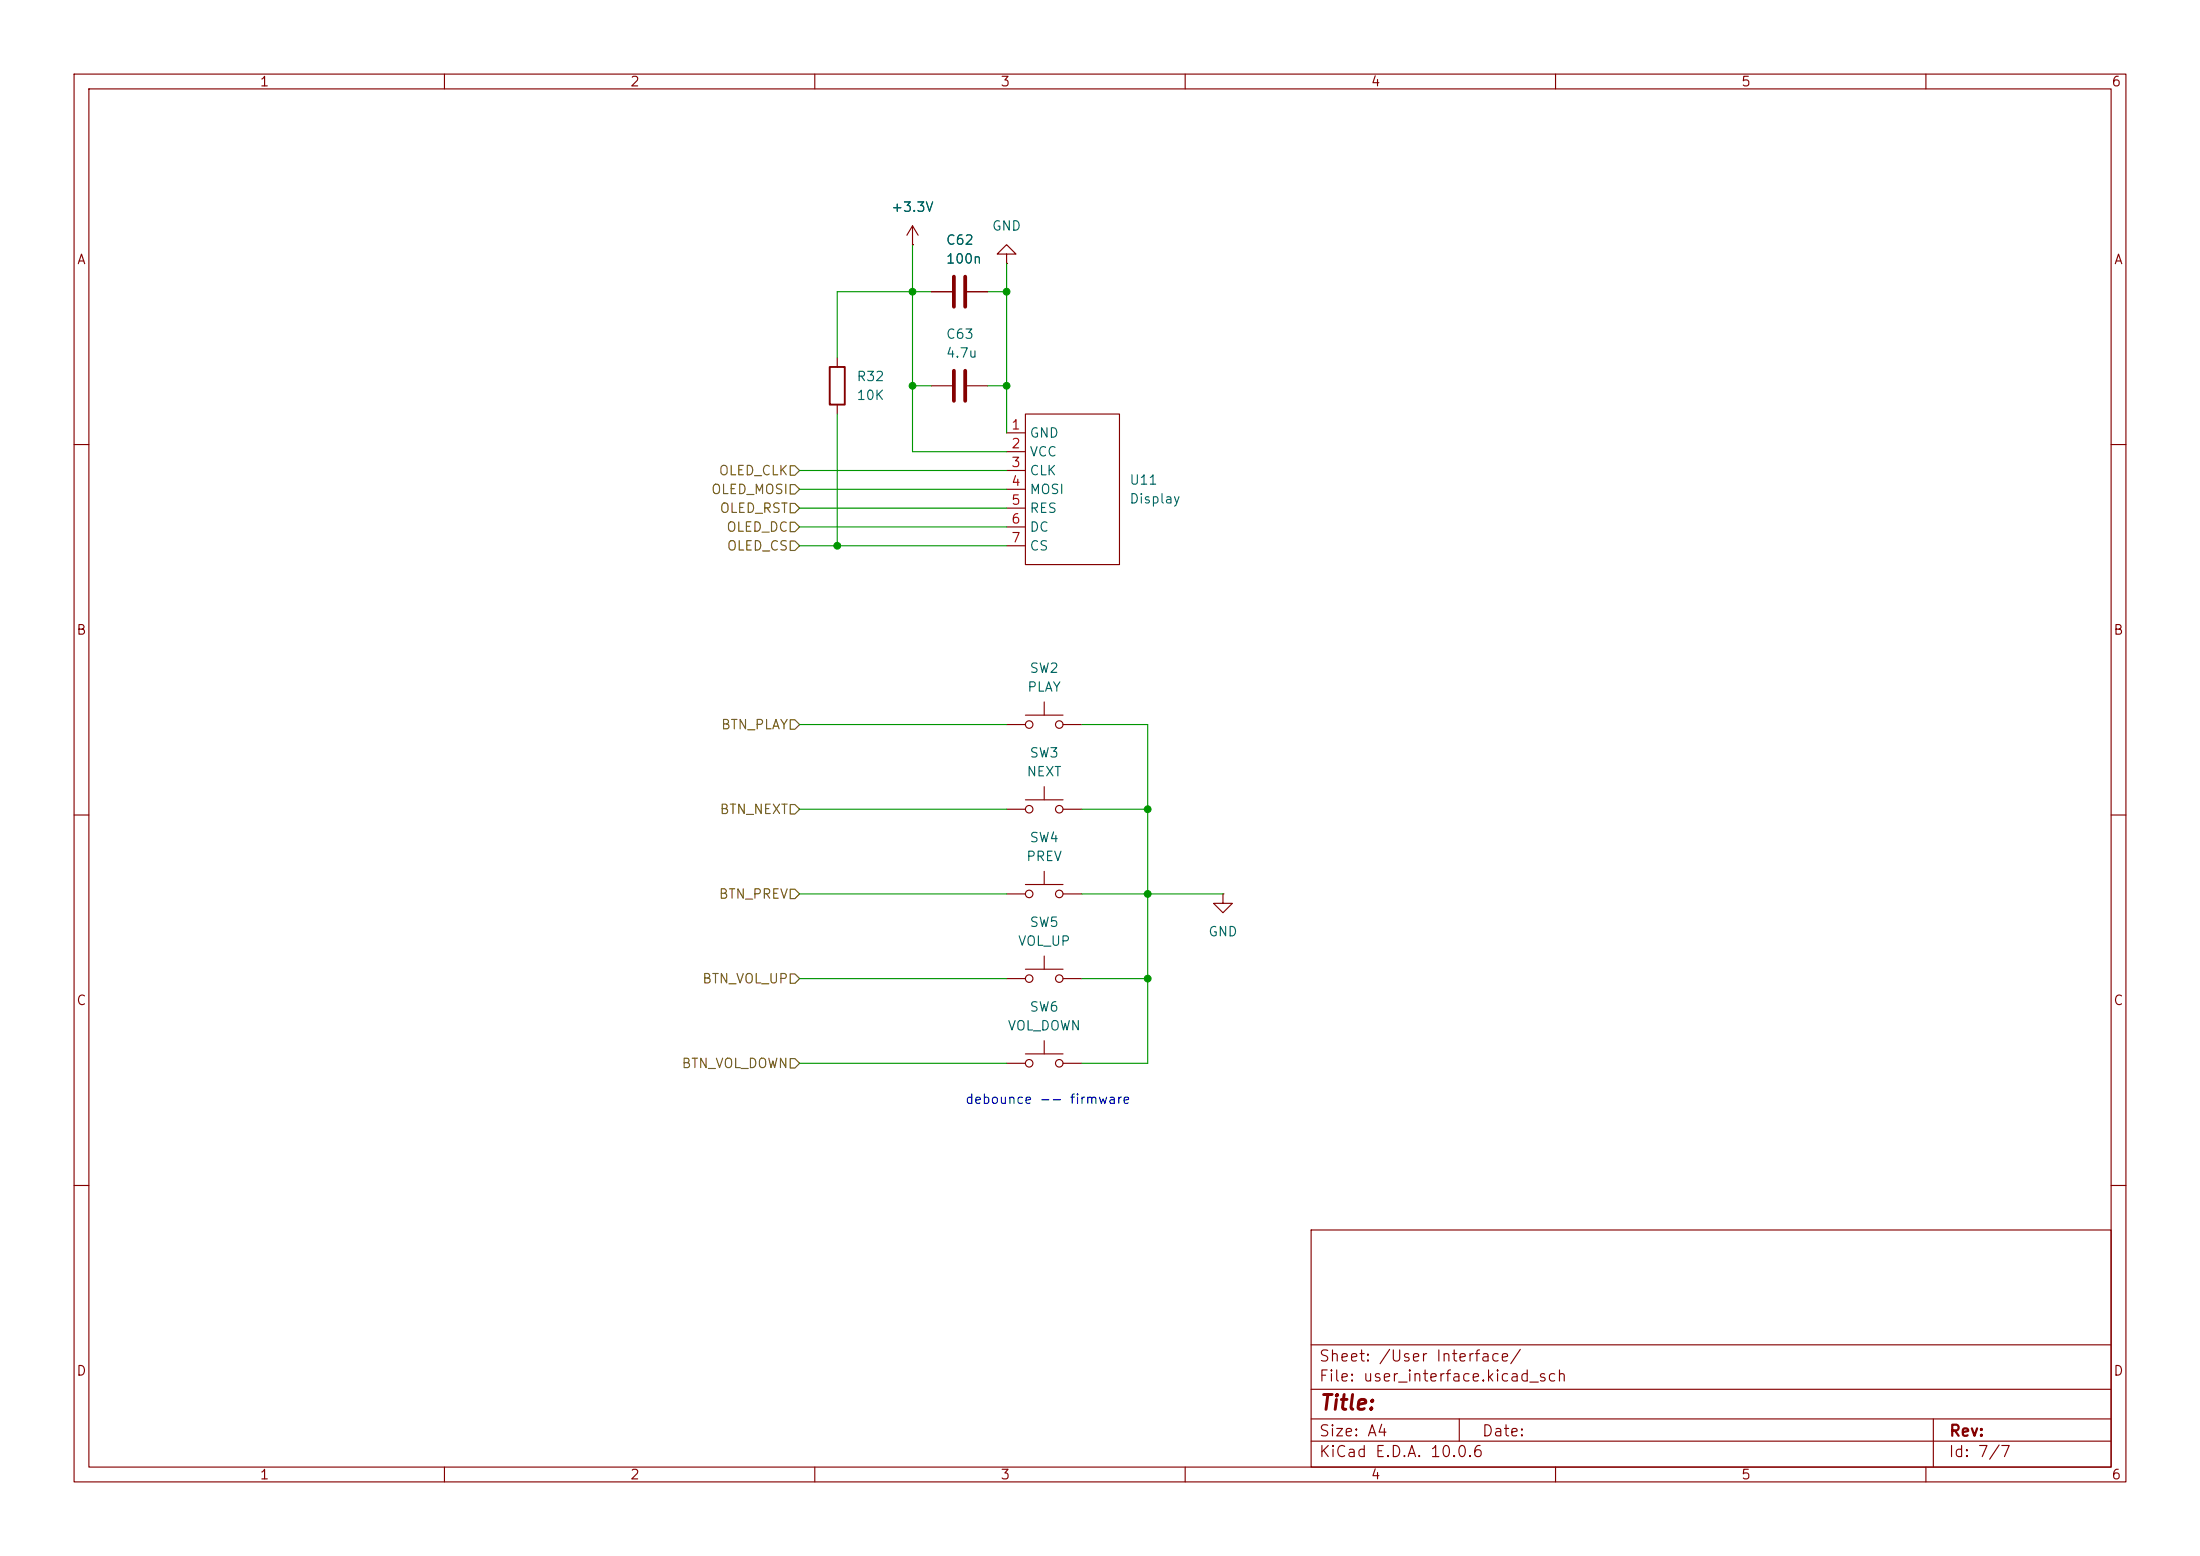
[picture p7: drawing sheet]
(kicad_sch
 (version 20260306)
 (generator "eeschema")
 (generator_version "10.0")
 (paper "A4")
 (lib_symbols
  (symbol "Device:C"
   (pin_numbers (hide yes))
   (pin_names
    (offset 0.254)) (exclude_from_sim no) (in_bom yes) (on_board yes)
   (in_pos_files yes)
   (duplicate_pin_numbers_are_jumpers no)
   (property "Reference" "C" (at 0.635 2.54 0) (show_name no) (do_not_autoplace no) (effects (font (size 1.27 1.27)) (justify left)))
   (property "Value" "C" (at 0.635 -2.54 0) (show_name no) (do_not_autoplace no) (effects (font (size 1.27 1.27)) (justify left)))
   (property "Footprint" "" (at 0.9652 -3.81 0) (show_name no) (do_not_autoplace no) (hide yes) (effects (font (size 1.27 1.27))))
   (property "Datasheet" "" (at 0 0 0) (show_name no) (do_not_autoplace no) (hide yes) (effects (font (size 1.27 1.27))))
   (property "Description" "Unpolarized capacitor" (at 0 0 0) (show_name no) (do_not_autoplace no) (hide yes) (effects (font (size 1.27 1.27))))
   (symbol "C_0_1"
    (polyline (pts (xy -2.032 0.762) (xy 2.032 0.762)) (stroke (width 0.508) (type default)) (fill (type none)))
    (polyline (pts (xy -2.032 -0.762) (xy 2.032 -0.762)) (stroke (width 0.508) (type default)) (fill (type none))))
   (symbol "C_1_1"
    (pin passive line (at 0 3.81 270) (length 2.794) (name "" (effects (font (size 1.27 1.27)))) (number "1" (effects (font (size 1.27 1.27)))))
    (pin passive line (at 0 -3.81 90) (length 2.794) (name "" (effects (font (size 1.27 1.27)))) (number "2" (effects (font (size 1.27 1.27))))))
   (embedded_fonts no))
  (symbol "Device:R"
   (pin_numbers (hide yes))
   (pin_names
    (offset 0)) (exclude_from_sim no) (in_bom yes) (on_board yes)
   (in_pos_files yes)
   (duplicate_pin_numbers_are_jumpers no)
   (property "Reference" "R" (at 2.032 0 90) (show_name no) (do_not_autoplace no) (effects (font (size 1.27 1.27))))
   (property "Value" "R" (at 0 0 90) (show_name no) (do_not_autoplace no) (effects (font (size 1.27 1.27))))
   (property "Footprint" "" (at -1.778 0 90) (show_name no) (do_not_autoplace no) (hide yes) (effects (font (size 1.27 1.27))))
   (property "Datasheet" "" (at 0 0 0) (show_name no) (do_not_autoplace no) (hide yes) (effects (font (size 1.27 1.27))))
   (property "Description" "Resistor" (at 0 0 0) (show_name no) (do_not_autoplace no) (hide yes) (effects (font (size 1.27 1.27))))
   (symbol "R_0_1"
    (rectangle (start -1.016 -2.54) (end 1.016 2.54) (stroke (width 0.254) (type default)) (fill (type none))))
   (symbol "R_1_1"
    (pin passive line (at 0 3.81 270) (length 1.27) (name "" (effects (font (size 1.27 1.27)))) (number "1" (effects (font (size 1.27 1.27)))))
    (pin passive line (at 0 -3.81 90) (length 1.27) (name "" (effects (font (size 1.27 1.27)))) (number "2" (effects (font (size 1.27 1.27))))))
   (embedded_fonts no))
  (symbol "Switch:SW_Push"
   (pin_numbers (hide yes))
   (pin_names
    (offset 1.016) (hide yes)) (exclude_from_sim no) (in_bom yes) (on_board yes)
   (in_pos_files yes)
   (duplicate_pin_numbers_are_jumpers no)
   (property "Reference" "SW" (at 1.27 2.54 0) (show_name no) (do_not_autoplace no) (effects (font (size 1.27 1.27)) (justify left)))
   (property "Value" "SW_Push" (at 0 -1.524 0) (show_name no) (do_not_autoplace no) (effects (font (size 1.27 1.27))))
   (property "Footprint" "" (at 0 5.08 0) (show_name no) (do_not_autoplace no) (hide yes) (effects (font (size 1.27 1.27))))
   (property "Datasheet" "" (at 0 5.08 0) (show_name no) (do_not_autoplace no) (hide yes) (effects (font (size 1.27 1.27))))
   (property "Description" "Push button switch, generic, two pins" (at 0 0 0) (show_name no) (do_not_autoplace no) (hide yes) (effects (font (size 1.27 1.27))))
   (symbol "SW_Push_0_1"
    (circle (center -2.032 0) (radius 0.508) (stroke (width 0) (type default)) (fill (type none)))
    (polyline (pts (xy 0 1.27) (xy 0 3.048)) (stroke (width 0) (type default)) (fill (type none)))
    (circle (center 2.032 0) (radius 0.508) (stroke (width 0) (type default)) (fill (type none)))
    (polyline (pts (xy 2.54 1.27) (xy -2.54 1.27)) (stroke (width 0) (type default)) (fill (type none)))
    (pin passive line (at -5.08 0 0) (length 2.54) (name "1" (effects (font (size 1.27 1.27)))) (number "1" (effects (font (size 1.27 1.27)))))
    (pin passive line (at 5.08 0 180) (length 2.54) (name "2" (effects (font (size 1.27 1.27)))) (number "2" (effects (font (size 1.27 1.27))))))
   (embedded_fonts no))
  (symbol "display:display_oled" (exclude_from_sim no) (in_bom yes) (on_board yes)
   (in_pos_files yes)
   (duplicate_pin_numbers_are_jumpers no)
   (property "Reference" "U" (at 3.302 0 0) (show_name no) (do_not_autoplace no) (effects (font (size 1.27 1.27))))
   (property "Value" "" (at 0 0 0) (show_name no) (do_not_autoplace no) (effects (font (size 1.27 1.27))))
   (property "Footprint" "" (at 0 0 0) (show_name no) (do_not_autoplace no) (hide yes) (effects (font (size 1.27 1.27))))
   (property "Datasheet" "" (at 0 0 0) (show_name no) (do_not_autoplace no) (hide yes) (effects (font (size 1.27 1.27))))
   (property "Description" "" (at 0 0 0) (show_name no) (do_not_autoplace no) (hide yes) (effects (font (size 1.27 1.27))))
   (symbol "display_oled_0_1"
    (rectangle (start -7.62 10.16) (end 5.08 -10.16) (stroke (width 0) (type default)) (fill (type none))))
   (symbol "display_oled_1_1"
    (pin power_in line (at -10.16 7.62 0) (length 2.54) (name "GND" (effects (font (size 1.27 1.27)))) (number "1" (effects (font (size 1.27 1.27)))))
    (pin power_in line (at -10.16 5.08 0) (length 2.54) (name "VCC" (effects (font (size 1.27 1.27)))) (number "2" (effects (font (size 1.27 1.27)))))
    (pin input line (at -10.16 2.54 0) (length 2.54) (name "CLK" (effects (font (size 1.27 1.27)))) (number "3" (effects (font (size 1.27 1.27)))))
    (pin input line (at -10.16 0 0) (length 2.54) (name "MOSI" (effects (font (size 1.27 1.27)))) (number "4" (effects (font (size 1.27 1.27)))))
    (pin input line (at -10.16 -2.54 0) (length 2.54) (name "RES" (effects (font (size 1.27 1.27)))) (number "5" (effects (font (size 1.27 1.27)))))
    (pin input line (at -10.16 -5.08 0) (length 2.54) (name "DC" (effects (font (size 1.27 1.27)))) (number "6" (effects (font (size 1.27 1.27)))))
    (pin input line (at -10.16 -7.62 0) (length 2.54) (name "CS" (effects (font (size 1.27 1.27)))) (number "7" (effects (font (size 1.27 1.27))))))
   (embedded_fonts no))
  (symbol "power:+3.3V"
   (power global)
   (pin_numbers (hide yes))
   (pin_names
    (offset 0) (hide yes)) (exclude_from_sim no) (in_bom yes) (on_board yes)
   (in_pos_files yes)
   (duplicate_pin_numbers_are_jumpers no)
   (property "Reference" "#PWR" (at 0 -3.81 0) (show_name no) (do_not_autoplace no) (hide yes) (effects (font (size 1.27 1.27))))
   (property "Value" "+3.3V" (at 0 3.556 0) (show_name no) (do_not_autoplace no) (effects (font (size 1.27 1.27))))
   (property "Footprint" "" (at 0 0 0) (show_name no) (do_not_autoplace no) (hide yes) (effects (font (size 1.27 1.27))))
   (property "Datasheet" "" (at 0 0 0) (show_name no) (do_not_autoplace no) (hide yes) (effects (font (size 1.27 1.27))))
   (property "Description" "Power symbol creates a global label with name \"+3.3V\"" (at 0 0 0) (show_name no) (do_not_autoplace no) (hide yes) (effects (font (size 1.27 1.27))))
   (symbol "+3.3V_0_1"
    (polyline (pts (xy -0.762 1.27) (xy 0 2.54)) (stroke (width 0) (type default)) (fill (type none)))
    (polyline (pts (xy 0 2.54) (xy 0.762 1.27)) (stroke (width 0) (type default)) (fill (type none)))
    (polyline (pts (xy 0 0) (xy 0 2.54)) (stroke (width 0) (type default)) (fill (type none))))
   (symbol "+3.3V_1_1"
    (pin power_in line (at 0 0 90) (length 0) (name "" (effects (font (size 1.27 1.27)))) (number "1" (effects (font (size 1.27 1.27))))))
   (embedded_fonts no))
  (symbol "power:GND"
   (power global)
   (pin_numbers (hide yes))
   (pin_names
    (offset 0) (hide yes)) (exclude_from_sim no) (in_bom yes) (on_board yes)
   (in_pos_files yes)
   (duplicate_pin_numbers_are_jumpers no)
   (property "Reference" "#PWR" (at 0 -6.35 0) (show_name no) (do_not_autoplace no) (hide yes) (effects (font (size 1.27 1.27))))
   (property "Value" "GND" (at 0 -3.81 0) (show_name no) (do_not_autoplace no) (effects (font (size 1.27 1.27))))
   (property "Footprint" "" (at 0 0 0) (show_name no) (do_not_autoplace no) (hide yes) (effects (font (size 1.27 1.27))))
   (property "Datasheet" "" (at 0 0 0) (show_name no) (do_not_autoplace no) (hide yes) (effects (font (size 1.27 1.27))))
   (property "Description" "Power symbol creates a global label with name \"GND\" , ground" (at 0 0 0) (show_name no) (do_not_autoplace no) (hide yes) (effects (font (size 1.27 1.27))))
   (symbol "GND_0_1"
    (polyline (pts (xy 0 0) (xy 0 -1.27) (xy 1.27 -1.27) (xy 0 -2.54) (xy -1.27 -1.27) (xy 0 -1.27)) (stroke (width 0) (type default)) (fill (type none))))
   (symbol "GND_1_1"
    (pin power_in line (at 0 0 270) (length 0) (name "" (effects (font (size 1.27 1.27)))) (number "1" (effects (font (size 1.27 1.27))))))
   (embedded_fonts no)))
 (text "debounce -- firmware"
  (exclude_from_sim no)
  (at 141.478 148.59 0)
  (effects (font (size 1.27 1.27))))
 (junction
  (at 154.94 109.22)
  (diameter 0)
  (color 0 0 0 0))
 (junction
  (at 123.19 52.07)
  (diameter 0)
  (color 0 0 0 0))
 (junction
  (at 154.94 120.65)
  (diameter 0)
  (color 0 0 0 0))
 (junction
  (at 154.94 132.08)
  (diameter 0)
  (color 0 0 0 0))
 (junction
  (at 135.89 39.37)
  (diameter 0)
  (color 0 0 0 0))
 (junction
  (at 113.03 73.66)
  (diameter 0)
  (color 0 0 0 0))
 (junction
  (at 135.89 52.07)
  (diameter 0)
  (color 0 0 0 0))
 (junction
  (at 123.19 39.37)
  (diameter 0)
  (color 0 0 0 0))
 (wire
  (pts (xy 113.03 48.26) (xy 113.03 39.37))
  (stroke (width 0) (type default)))
 (wire
  (pts (xy 133.35 52.07) (xy 135.89 52.07))
  (stroke (width 0) (type default)))
 (wire
  (pts (xy 154.94 143.51) (xy 154.94 132.08))
  (stroke (width 0) (type default)))
 (wire
  (pts (xy 107.95 132.08) (xy 135.89 132.08))
  (stroke (width 0) (type default)))
 (wire
  (pts (xy 113.03 55.88) (xy 113.03 73.66))
  (stroke (width 0) (type default)))
 (wire
  (pts (xy 123.19 39.37) (xy 123.19 33.02))
  (stroke (width 0) (type default)))
 (wire
  (pts (xy 123.19 39.37) (xy 123.19 52.07))
  (stroke (width 0) (type default)))
 (wire
  (pts (xy 107.95 109.22) (xy 135.89 109.22))
  (stroke (width 0) (type default)))
 (wire
  (pts (xy 107.95 71.12) (xy 135.89 71.12))
  (stroke (width 0) (type default)))
 (wire
  (pts (xy 113.03 39.37) (xy 123.19 39.37))
  (stroke (width 0) (type default)))
 (wire
  (pts (xy 146.05 143.51) (xy 154.94 143.51))
  (stroke (width 0) (type default)))
 (wire
  (pts (xy 107.95 63.5) (xy 135.89 63.5))
  (stroke (width 0) (type default)))
 (wire
  (pts (xy 123.19 60.96) (xy 135.89 60.96))
  (stroke (width 0) (type default)))
 (wire
  (pts (xy 146.05 132.08) (xy 154.94 132.08))
  (stroke (width 0) (type default)))
 (wire
  (pts (xy 107.95 143.51) (xy 135.89 143.51))
  (stroke (width 0) (type default)))
 (wire
  (pts (xy 107.95 68.58) (xy 135.89 68.58))
  (stroke (width 0) (type default)))
 (wire
  (pts (xy 154.94 120.65) (xy 165.1 120.65))
  (stroke (width 0) (type default)))
 (wire
  (pts (xy 133.35 39.37) (xy 135.89 39.37))
  (stroke (width 0) (type default)))
 (wire
  (pts (xy 113.03 73.66) (xy 135.89 73.66))
  (stroke (width 0) (type default)))
 (wire
  (pts (xy 123.19 39.37) (xy 125.73 39.37))
  (stroke (width 0) (type default)))
 (wire
  (pts (xy 107.95 66.04) (xy 135.89 66.04))
  (stroke (width 0) (type default)))
 (wire
  (pts (xy 123.19 52.07) (xy 123.19 60.96))
  (stroke (width 0) (type default)))
 (wire
  (pts (xy 135.89 39.37) (xy 135.89 52.07))
  (stroke (width 0) (type default)))
 (wire
  (pts (xy 135.89 52.07) (xy 135.89 58.42))
  (stroke (width 0) (type default)))
 (wire
  (pts (xy 107.95 73.66) (xy 113.03 73.66))
  (stroke (width 0) (type default)))
 (wire
  (pts (xy 154.94 132.08) (xy 154.94 120.65))
  (stroke (width 0) (type default)))
 (wire
  (pts (xy 154.94 109.22) (xy 154.94 120.65))
  (stroke (width 0) (type default)))
 (wire
  (pts (xy 146.05 97.79) (xy 154.94 97.79))
  (stroke (width 0) (type default)))
 (wire
  (pts (xy 135.89 39.37) (xy 135.89 35.56))
  (stroke (width 0) (type default)))
 (wire
  (pts (xy 107.95 120.65) (xy 135.89 120.65))
  (stroke (width 0) (type default)))
 (wire
  (pts (xy 146.05 109.22) (xy 154.94 109.22))
  (stroke (width 0) (type default)))
 (wire
  (pts (xy 154.94 97.79) (xy 154.94 109.22))
  (stroke (width 0) (type default)))
 (wire
  (pts (xy 146.05 120.65) (xy 154.94 120.65))
  (stroke (width 0) (type default)))
 (wire
  (pts (xy 123.19 52.07) (xy 125.73 52.07))
  (stroke (width 0) (type default)))
 (wire
  (pts (xy 107.95 97.79) (xy 135.89 97.79))
  (stroke (width 0) (type default)))
 (hierarchical_label "BTN_PLAY"
  (shape input)
  (at 107.95 97.79 180)
  (effects (font (size 1.27 1.27)) (justify right)))
 (hierarchical_label "OLED_CS"
  (shape input)
  (at 107.95 73.66 180)
  (effects (font (size 1.27 1.27)) (justify right)))
 (hierarchical_label "OLED_MOSI"
  (shape input)
  (at 107.95 66.04 180)
  (effects (font (size 1.27 1.27)) (justify right)))
 (hierarchical_label "BTN_NEXT"
  (shape input)
  (at 107.95 109.22 180)
  (effects (font (size 1.27 1.27)) (justify right)))
 (hierarchical_label "BTN_VOL_DOWN"
  (shape input)
  (at 107.95 143.51 180)
  (effects (font (size 1.27 1.27)) (justify right)))
 (hierarchical_label "OLED_CLK"
  (shape input)
  (at 107.95 63.5 180)
  (effects (font (size 1.27 1.27)) (justify right)))
 (hierarchical_label "BTN_VOL_UP"
  (shape input)
  (at 107.95 132.08 180)
  (effects (font (size 1.27 1.27)) (justify right)))
 (hierarchical_label "OLED_DC"
  (shape input)
  (at 107.95 71.12 180)
  (effects (font (size 1.27 1.27)) (justify right)))
 (hierarchical_label "OLED_RST"
  (shape input)
  (at 107.95 68.58 180)
  (effects (font (size 1.27 1.27)) (justify right)))
 (hierarchical_label "BTN_PREV"
  (shape input)
  (at 107.95 120.65 180)
  (effects (font (size 1.27 1.27)) (justify right)))
 (symbol
  (lib_id "power:GND")
  (at 165.1 120.65 0)
  (unit 1)
  (body_style 1)
  (exclude_from_sim no)
  (in_bom yes)
  (on_board yes)
  (in_pos_files yes)
  (dnp no)
  (fields_autoplaced yes)
  (property "Reference" "#PWR077" (at 165.1 127 0) (hide yes) (show_name no) (do_not_autoplace no) (effects (font (size 1.27 1.27))))
  (property "Value" "GND" (at 165.1 125.73 0) (show_name no) (do_not_autoplace no) (effects (font (size 1.27 1.27))))
  (property "Footprint" "" (at 165.1 120.65 0) (hide yes) (show_name no) (do_not_autoplace no) (effects (font (size 1.27 1.27))))
  (property "Datasheet" "" (at 165.1 120.65 0) (hide yes) (show_name no) (do_not_autoplace no) (effects (font (size 1.27 1.27))))
  (property "Description" "Power symbol creates a global label with name \"GND\" , ground" (at 165.1 120.65 0) (hide yes) (show_name no) (do_not_autoplace no) (effects (font (size 1.27 1.27))))
  (pin "1"))
 (symbol
  (lib_id "Switch:SW_Push")
  (at 140.97 132.08 0)
  (unit 1)
  (body_style 1)
  (exclude_from_sim no)
  (in_bom yes)
  (on_board yes)
  (in_pos_files yes)
  (dnp no)
  (fields_autoplaced yes)
  (property "Reference" "SW5" (at 140.97 124.46 0) (show_name no) (do_not_autoplace no) (effects (font (size 1.27 1.27))))
  (property "Value" "VOL_UP" (at 140.97 127 0) (show_name no) (do_not_autoplace no) (effects (font (size 1.27 1.27))))
  (property "Footprint" "Button_Switch_THT:SW_PUSH_6mm" (at 140.97 127 0) (hide yes) (show_name no) (do_not_autoplace no) (effects (font (size 1.27 1.27))))
  (property "Datasheet" "" (at 140.97 127 0) (hide yes) (show_name no) (do_not_autoplace no) (effects (font (size 1.27 1.27))))
  (property "Description" "Push button switch, generic, two pins" (at 140.97 132.08 0) (hide yes) (show_name no) (do_not_autoplace no) (effects (font (size 1.27 1.27))))
  (pin "2")
  (pin "1"))
 (symbol
  (lib_id "Switch:SW_Push")
  (at 140.97 97.79 0)
  (unit 1)
  (body_style 1)
  (exclude_from_sim no)
  (in_bom yes)
  (on_board yes)
  (in_pos_files yes)
  (dnp no)
  (fields_autoplaced yes)
  (property "Reference" "SW2" (at 140.97 90.17 0) (show_name no) (do_not_autoplace no) (effects (font (size 1.27 1.27))))
  (property "Value" "PLAY" (at 140.97 92.71 0) (show_name no) (do_not_autoplace no) (effects (font (size 1.27 1.27))))
  (property "Footprint" "Button_Switch_THT:SW_PUSH_6mm" (at 140.97 92.71 0) (hide yes) (show_name no) (do_not_autoplace no) (effects (font (size 1.27 1.27))))
  (property "Datasheet" "" (at 140.97 92.71 0) (hide yes) (show_name no) (do_not_autoplace no) (effects (font (size 1.27 1.27))))
  (property "Description" "Push button switch, generic, two pins" (at 140.97 97.79 0) (hide yes) (show_name no) (do_not_autoplace no) (effects (font (size 1.27 1.27))))
  (pin "2")
  (pin "1"))
 (symbol
  (lib_id "Switch:SW_Push")
  (at 140.97 109.22 0)
  (unit 1)
  (body_style 1)
  (exclude_from_sim no)
  (in_bom yes)
  (on_board yes)
  (in_pos_files yes)
  (dnp no)
  (fields_autoplaced yes)
  (property "Reference" "SW3" (at 140.97 101.6 0) (show_name no) (do_not_autoplace no) (effects (font (size 1.27 1.27))))
  (property "Value" "NEXT" (at 140.97 104.14 0) (show_name no) (do_not_autoplace no) (effects (font (size 1.27 1.27))))
  (property "Footprint" "Button_Switch_THT:SW_PUSH_6mm" (at 140.97 104.14 0) (hide yes) (show_name no) (do_not_autoplace no) (effects (font (size 1.27 1.27))))
  (property "Datasheet" "" (at 140.97 104.14 0) (hide yes) (show_name no) (do_not_autoplace no) (effects (font (size 1.27 1.27))))
  (property "Description" "Push button switch, generic, two pins" (at 140.97 109.22 0) (hide yes) (show_name no) (do_not_autoplace no) (effects (font (size 1.27 1.27))))
  (pin "2")
  (pin "1"))
 (symbol
  (lib_id "Device:R")
  (at 113.03 52.07 0)
  (unit 1)
  (body_style 1)
  (exclude_from_sim no)
  (in_bom yes)
  (on_board yes)
  (in_pos_files yes)
  (dnp no)
  (fields_autoplaced yes)
  (property "Reference" "R32" (at 115.57 50.7999 0) (show_name no) (do_not_autoplace no) (effects (font (size 1.27 1.27)) (justify left)))
  (property "Value" "10K" (at 115.57 53.3399 0) (show_name no) (do_not_autoplace no) (effects (font (size 1.27 1.27)) (justify left)))
  (property "Footprint" "Resistor_SMD:R_0603_1608Metric" (at 111.252 52.07 90) (hide yes) (show_name no) (do_not_autoplace no) (effects (font (size 1.27 1.27))))
  (property "Datasheet" "" (at 113.03 52.07 0) (hide yes) (show_name no) (do_not_autoplace no) (effects (font (size 1.27 1.27))))
  (property "Description" "Resistor" (at 113.03 52.07 0) (hide yes) (show_name no) (do_not_autoplace no) (effects (font (size 1.27 1.27))))
  (pin "1")
  (pin "2"))
 (symbol
  (lib_id "Switch:SW_Push")
  (at 140.97 143.51 0)
  (unit 1)
  (body_style 1)
  (exclude_from_sim no)
  (in_bom yes)
  (on_board yes)
  (in_pos_files yes)
  (dnp no)
  (fields_autoplaced yes)
  (property "Reference" "SW6" (at 140.97 135.89 0) (show_name no) (do_not_autoplace no) (effects (font (size 1.27 1.27))))
  (property "Value" "VOL_DOWN" (at 140.97 138.43 0) (show_name no) (do_not_autoplace no) (effects (font (size 1.27 1.27))))
  (property "Footprint" "Button_Switch_THT:SW_PUSH_6mm" (at 140.97 138.43 0) (hide yes) (show_name no) (do_not_autoplace no) (effects (font (size 1.27 1.27))))
  (property "Datasheet" "" (at 140.97 138.43 0) (hide yes) (show_name no) (do_not_autoplace no) (effects (font (size 1.27 1.27))))
  (property "Description" "Push button switch, generic, two pins" (at 140.97 143.51 0) (hide yes) (show_name no) (do_not_autoplace no) (effects (font (size 1.27 1.27))))
  (pin "2")
  (pin "1"))
 (symbol
  (lib_id "Switch:SW_Push")
  (at 140.97 120.65 0)
  (unit 1)
  (body_style 1)
  (exclude_from_sim no)
  (in_bom yes)
  (on_board yes)
  (in_pos_files yes)
  (dnp no)
  (fields_autoplaced yes)
  (property "Reference" "SW4" (at 140.97 113.03 0) (show_name no) (do_not_autoplace no) (effects (font (size 1.27 1.27))))
  (property "Value" "PREV" (at 140.97 115.57 0) (show_name no) (do_not_autoplace no) (effects (font (size 1.27 1.27))))
  (property "Footprint" "Button_Switch_THT:SW_PUSH_6mm" (at 140.97 115.57 0) (hide yes) (show_name no) (do_not_autoplace no) (effects (font (size 1.27 1.27))))
  (property "Datasheet" "" (at 140.97 115.57 0) (hide yes) (show_name no) (do_not_autoplace no) (effects (font (size 1.27 1.27))))
  (property "Description" "Push button switch, generic, two pins" (at 140.97 120.65 0) (hide yes) (show_name no) (do_not_autoplace no) (effects (font (size 1.27 1.27))))
  (pin "2")
  (pin "1"))
 (symbol
  (lib_id "power:+3.3V")
  (at 123.19 33.02 0)
  (unit 1)
  (body_style 1)
  (exclude_from_sim no)
  (in_bom yes)
  (on_board yes)
  (in_pos_files yes)
  (dnp no)
  (fields_autoplaced yes)
  (property "Reference" "#PWR076" (at 123.19 36.83 0) (hide yes) (show_name no) (do_not_autoplace no) (effects (font (size 1.27 1.27))))
  (property "Value" "+3.3V" (at 123.19 27.94 0) (show_name no) (do_not_autoplace no) (effects (font (size 1.27 1.27))))
  (property "Footprint" "" (at 123.19 33.02 0) (hide yes) (show_name no) (do_not_autoplace no) (effects (font (size 1.27 1.27))))
  (property "Datasheet" "" (at 123.19 33.02 0) (hide yes) (show_name no) (do_not_autoplace no) (effects (font (size 1.27 1.27))))
  (property "Description" "Power symbol creates a global label with name \"+3.3V\"" (at 123.19 33.02 0) (hide yes) (show_name no) (do_not_autoplace no) (effects (font (size 1.27 1.27))))
  (pin "1"))
 (symbol
  (lib_id "display:display_oled")
  (at 146.05 66.04 0)
  (unit 1)
  (body_style 1)
  (exclude_from_sim no)
  (in_bom yes)
  (on_board yes)
  (in_pos_files yes)
  (dnp no)
  (fields_autoplaced yes)
  (property "Reference" "U11" (at 152.4 64.7699 0) (show_name no) (do_not_autoplace no) (effects (font (size 1.27 1.27)) (justify left)))
  (property "Value" "Display" (at 152.4 67.3099 0) (show_name no) (do_not_autoplace no) (effects (font (size 1.27 1.27)) (justify left)))
  (property "Footprint" "display_oled_footprint:OLED_SPI_7pin_P2.54mm" (at 146.05 66.04 0) (hide yes) (show_name no) (do_not_autoplace no) (effects (font (size 1.27 1.27))))
  (property "Datasheet" "" (at 146.05 66.04 0) (hide yes) (show_name no) (do_not_autoplace no) (effects (font (size 1.27 1.27))))
  (property "Description" "Generic connector, single row, 01x07, script generated (kicad-library-utils/schlib/autogen/connector/)" (at 146.05 66.04 0) (hide yes) (show_name no) (do_not_autoplace no) (effects (font (size 1.27 1.27))))
  (property "MPN" "OLED modul SPI 7pin (zakoupený vlastní)" (at 146.05 66.04 0) (hide yes) (show_name no) (do_not_autoplace no) (effects (font (size 1.27 1.27))))
  (pin "2")
  (pin "3")
  (pin "1")
  (pin "4")
  (pin "5")
  (pin "6")
  (pin "7"))
 (symbol
  (lib_id "power:GND")
  (at 135.89 35.56 180)
  (unit 1)
  (body_style 1)
  (exclude_from_sim no)
  (in_bom yes)
  (on_board yes)
  (in_pos_files yes)
  (dnp no)
  (fields_autoplaced yes)
  (property "Reference" "#PWR031" (at 135.89 29.21 0) (hide yes) (show_name no) (do_not_autoplace no) (effects (font (size 1.27 1.27))))
  (property "Value" "GND" (at 135.89 30.48 0) (show_name no) (do_not_autoplace no) (effects (font (size 1.27 1.27))))
  (property "Footprint" "" (at 135.89 35.56 0) (hide yes) (show_name no) (do_not_autoplace no) (effects (font (size 1.27 1.27))))
  (property "Datasheet" "" (at 135.89 35.56 0) (hide yes) (show_name no) (do_not_autoplace no) (effects (font (size 1.27 1.27))))
  (property "Description" "Power symbol creates a global label with name \"GND\" , ground" (at 135.89 35.56 0) (hide yes) (show_name no) (do_not_autoplace no) (effects (font (size 1.27 1.27))))
  (pin "1"))
 (symbol
  (lib_id "Device:C")
  (at 129.54 39.37 90)
  (unit 1)
  (body_style 1)
  (exclude_from_sim no)
  (in_bom yes)
  (on_board yes)
  (in_pos_files yes)
  (dnp no)
  (property "Reference" "C62" (at 127.635 32.385 90) (show_name no) (do_not_autoplace no) (effects (font (size 1.27 1.27)) (justify right)))
  (property "Value" "100n" (at 127.635 34.925 90) (show_name no) (do_not_autoplace no) (effects (font (size 1.27 1.27)) (justify right)))
  (property "Footprint" "Capacitor_SMD:C_0603_1608Metric" (at 133.35 38.4048 0) (hide yes) (show_name no) (do_not_autoplace no) (effects (font (size 1.27 1.27))))
  (property "Datasheet" "" (at 129.54 39.37 0) (hide yes) (show_name no) (do_not_autoplace no) (effects (font (size 1.27 1.27))))
  (property "Description" "Unpolarized capacitor" (at 129.54 39.37 0) (hide yes) (show_name no) (do_not_autoplace no) (effects (font (size 1.27 1.27))))
  (pin "2")
  (pin "1"))
 (symbol
  (lib_id "Device:C")
  (at 129.54 52.07 90)
  (unit 1)
  (body_style 1)
  (exclude_from_sim no)
  (in_bom yes)
  (on_board yes)
  (in_pos_files yes)
  (dnp no)
  (property "Reference" "C63" (at 127.635 45.085 90) (show_name no) (do_not_autoplace no) (effects (font (size 1.27 1.27)) (justify right)))
  (property "Value" "4.7u" (at 127.635 47.625 90) (show_name no) (do_not_autoplace no) (effects (font (size 1.27 1.27)) (justify right)))
  (property "Footprint" "Capacitor_SMD:C_0603_1608Metric" (at 133.35 51.1048 0) (hide yes) (show_name no) (do_not_autoplace no) (effects (font (size 1.27 1.27))))
  (property "Datasheet" "" (at 129.54 52.07 0) (hide yes) (show_name no) (do_not_autoplace no) (effects (font (size 1.27 1.27))))
  (property "Description" "Unpolarized capacitor" (at 129.54 52.07 0) (hide yes) (show_name no) (do_not_autoplace no) (effects (font (size 1.27 1.27))))
  (pin "2")
  (pin "1")))
